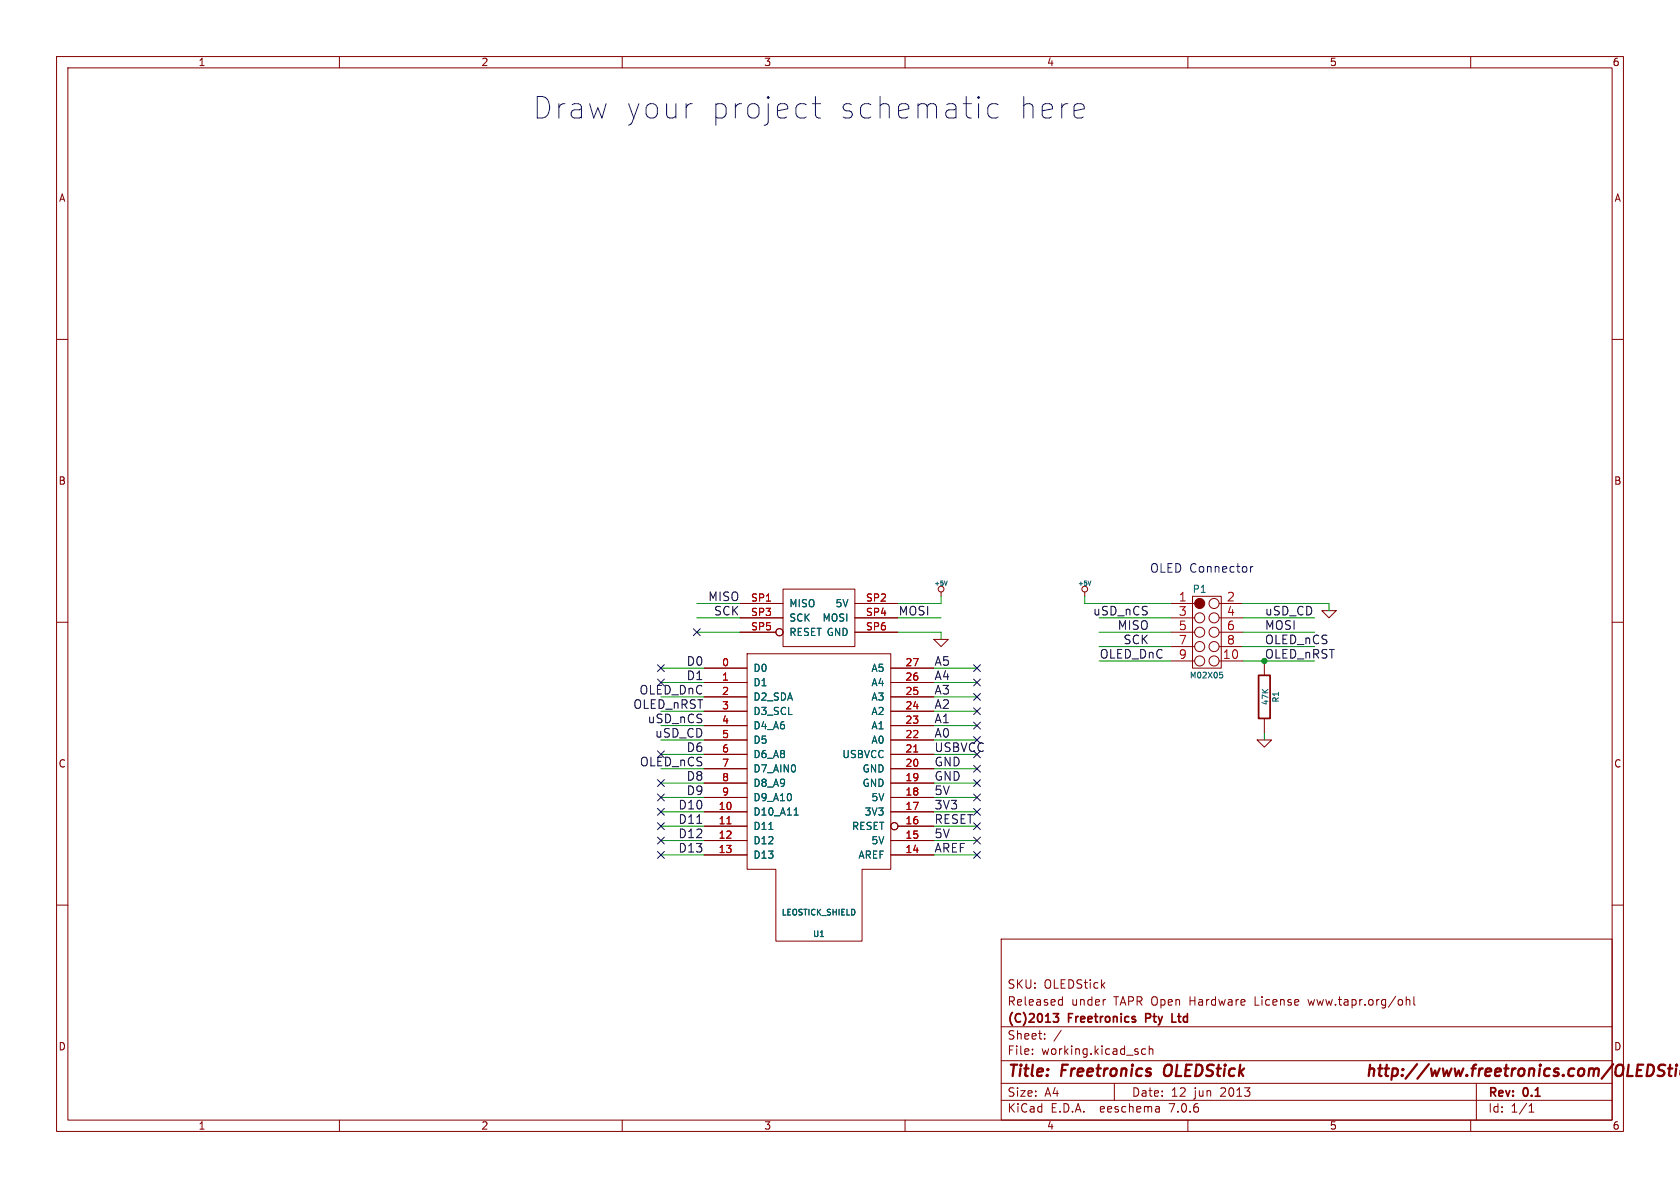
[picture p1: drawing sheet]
(kicad_sch (version 20230121) (generator eeschema)

 (paper "A4")

 (title_block
  (title "Freetronics OLEDStick              http://www.freetronics.com/OLEDStick")
  (date "12 jun 2013")
  (rev "0.1")
  (company "(C)2013 Freetronics Pty Ltd")
  (comment 1 "Released under TAPR Open Hardware License www.tapr.org/ohl")
  (comment 2 "SKU: OLEDStick"))

 (lib_symbols
  (symbol "OLEDStick-rescue:+5V" (power) (pin_names (offset 1.016)) (in_bom yes) (on_board yes)
   (property "Reference" "#PWR" (at 0 2.286 0) (effects (font (size 0.508 0.508)) hide))
   (property "Value" "+5V" (at 0 2.286 0) (effects (font (size 0.762 0.762))))
   (property "Footprint" "" (at 0 0 0) (effects (font (size 1.524 1.524))))
   (property "Datasheet" "" (at 0 0 0) (effects (font (size 1.524 1.524))))
   (symbol "+5V_0_0"
    (pin power_in line (at 0 0 90) (length 0) hide (name "+5V" (effects (font (size 0.508 0.508)))) (number "1" (effects (font (size 0.508 0.508))))))
   (symbol "+5V_0_1"
    (polyline (pts (xy 0 0) (xy 0 0.762) (xy 0 0.762) (xy 0 0.762)) (stroke (width 0) (type solid)) (fill (type none)))
    (circle (center 0 1.27) (radius 0.508) (stroke (width 0) (type solid)) (fill (type none)))))
  (symbol "OLEDStick-rescue:GND" (power) (pin_names (offset 0)) (in_bom yes) (on_board yes)
   (property "Reference" "#PWR" (at 0 0 0) (effects (font (size 0.762 0.762)) hide))
   (property "Value" "GND" (at 0 -1.778 0) (effects (font (size 0.762 0.762)) hide))
   (property "Footprint" "" (at 0 0 0) (effects (font (size 1.524 1.524))))
   (property "Datasheet" "" (at 0 0 0) (effects (font (size 1.524 1.524))))
   (symbol "GND_0_1"
    (polyline (pts (xy -1.27 0) (xy 0 -1.27) (xy 1.27 0) (xy -1.27 0)) (stroke (width 0) (type solid)) (fill (type none))))
   (symbol "GND_1_1"
    (pin power_in line (at 0 0 90) (length 0) hide (name "GND" (effects (font (size 0.762 0.762)))) (number "1" (effects (font (size 0.762 0.762)))))))
  (symbol "OLEDStick-rescue:LEOSTICK_SHIELD" (pin_names (offset 1.016)) (in_bom yes) (on_board yes)
   (property "Reference" "U" (at 0 -31.75 0) (effects (font (size 1.016 1.016))))
   (property "Value" "LEOSTICK_SHIELD" (at 0 -27.94 0) (effects (font (size 1.016 1.016))))
   (property "Footprint" "" (at 1.27 -29.21 0) (effects (font (size 1.524 1.524))))
   (property "Datasheet" "" (at 1.27 -29.21 0) (effects (font (size 1.524 1.524))))
   (symbol "LEOSTICK_SHIELD_0_1"
    (rectangle (start -6.35 29.21) (end 6.35 19.05) (stroke (width 0) (type solid)) (fill (type none)))
    (polyline (pts (xy -12.7 17.78) (xy -12.7 -20.32) (xy -7.62 -20.32) (xy -7.62 -30.48) (xy -7.62 -33.02) (xy 7.62 -33.02) (xy 7.62 -20.32) (xy 12.7 -20.32) (xy 12.7 17.78) (xy -12.7 17.78)) (stroke (width 0) (type solid)) (fill (type none))))
   (symbol "LEOSTICK_SHIELD_1_1"
    (pin bidirectional line (at -20.32 15.24 0) (length 7.62) (name "D0" (effects (font (size 1.27 1.27)))) (number "0" (effects (font (size 1.27 1.27)))))
    (pin bidirectional line (at -20.32 12.7 0) (length 7.62) (name "D1" (effects (font (size 1.27 1.27)))) (number "1" (effects (font (size 1.27 1.27)))))
    (pin bidirectional line (at -20.32 -10.16 0) (length 7.62) (name "D10_A11" (effects (font (size 1.27 1.27)))) (number "10" (effects (font (size 1.27 1.27)))))
    (pin bidirectional line (at -20.32 -12.7 0) (length 7.62) (name "D11" (effects (font (size 1.27 1.27)))) (number "11" (effects (font (size 1.27 1.27)))))
    (pin bidirectional line (at -20.32 -15.24 0) (length 7.62) (name "D12" (effects (font (size 1.27 1.27)))) (number "12" (effects (font (size 1.27 1.27)))))
    (pin bidirectional line (at -20.32 -17.78 0) (length 7.62) (name "D13" (effects (font (size 1.27 1.27)))) (number "13" (effects (font (size 1.27 1.27)))))
    (pin input line (at 20.32 -17.78 180) (length 7.62) (name "AREF" (effects (font (size 1.27 1.27)))) (number "14" (effects (font (size 1.27 1.27)))))
    (pin power_out line (at 20.32 -15.24 180) (length 7.62) (name "5V" (effects (font (size 1.27 1.27)))) (number "15" (effects (font (size 1.27 1.27)))))
    (pin input inverted (at 20.32 -12.7 180) (length 7.62) (name "RESET" (effects (font (size 1.27 1.27)))) (number "16" (effects (font (size 1.27 1.27)))))
    (pin power_out line (at 20.32 -10.16 180) (length 7.62) (name "3V3" (effects (font (size 1.27 1.27)))) (number "17" (effects (font (size 1.27 1.27)))))
    (pin power_out line (at 20.32 -7.62 180) (length 7.62) (name "5V" (effects (font (size 1.27 1.27)))) (number "18" (effects (font (size 1.27 1.27)))))
    (pin power_out line (at 20.32 -5.08 180) (length 7.62) (name "GND" (effects (font (size 1.27 1.27)))) (number "19" (effects (font (size 1.27 1.27)))))
    (pin bidirectional line (at -20.32 10.16 0) (length 7.62) (name "D2_SDA" (effects (font (size 1.27 1.27)))) (number "2" (effects (font (size 1.27 1.27)))))
    (pin power_out line (at 20.32 -2.54 180) (length 7.62) (name "GND" (effects (font (size 1.27 1.27)))) (number "20" (effects (font (size 1.27 1.27)))))
    (pin power_in line (at 20.32 0 180) (length 7.62) (name "USBVCC" (effects (font (size 1.27 1.27)))) (number "21" (effects (font (size 1.27 1.27)))))
    (pin bidirectional line (at 20.32 2.54 180) (length 7.62) (name "A0" (effects (font (size 1.27 1.27)))) (number "22" (effects (font (size 1.27 1.27)))))
    (pin bidirectional line (at 20.32 5.08 180) (length 7.62) (name "A1" (effects (font (size 1.27 1.27)))) (number "23" (effects (font (size 1.27 1.27)))))
    (pin input line (at 20.32 7.62 180) (length 7.62) (name "A2" (effects (font (size 1.27 1.27)))) (number "24" (effects (font (size 1.27 1.27)))))
    (pin bidirectional line (at 20.32 10.16 180) (length 7.62) (name "A3" (effects (font (size 1.27 1.27)))) (number "25" (effects (font (size 1.27 1.27)))))
    (pin bidirectional line (at 20.32 12.7 180) (length 7.62) (name "A4" (effects (font (size 1.27 1.27)))) (number "26" (effects (font (size 1.27 1.27)))))
    (pin bidirectional line (at 20.32 15.24 180) (length 7.62) (name "A5" (effects (font (size 1.27 1.27)))) (number "27" (effects (font (size 1.27 1.27)))))
    (pin bidirectional line (at -20.32 7.62 0) (length 7.62) (name "D3_SCL" (effects (font (size 1.27 1.27)))) (number "3" (effects (font (size 1.27 1.27)))))
    (pin bidirectional line (at -20.32 5.08 0) (length 7.62) (name "D4_A6" (effects (font (size 1.27 1.27)))) (number "4" (effects (font (size 1.27 1.27)))))
    (pin bidirectional line (at -20.32 2.54 0) (length 7.62) (name "D5" (effects (font (size 1.27 1.27)))) (number "5" (effects (font (size 1.27 1.27)))))
    (pin bidirectional line (at -20.32 0 0) (length 7.62) (name "D6_A8" (effects (font (size 1.27 1.27)))) (number "6" (effects (font (size 1.27 1.27)))))
    (pin bidirectional line (at -20.32 -2.54 0) (length 7.62) (name "D7_AIN0" (effects (font (size 1.27 1.27)))) (number "7" (effects (font (size 1.27 1.27)))))
    (pin bidirectional line (at -20.32 -5.08 0) (length 7.62) (name "D8_A9" (effects (font (size 1.27 1.27)))) (number "8" (effects (font (size 1.27 1.27)))))
    (pin bidirectional line (at -20.32 -7.62 0) (length 7.62) (name "D9_A10" (effects (font (size 1.27 1.27)))) (number "9" (effects (font (size 1.27 1.27)))))
    (pin input line (at -13.97 26.67 0) (length 7.62) (name "MISO" (effects (font (size 1.27 1.27)))) (number "SP1" (effects (font (size 1.27 1.27)))))
    (pin power_out line (at 13.97 26.67 180) (length 7.62) (name "5V" (effects (font (size 1.27 1.27)))) (number "SP2" (effects (font (size 1.27 1.27)))))
    (pin output line (at -13.97 24.13 0) (length 7.62) (name "SCK" (effects (font (size 1.27 1.27)))) (number "SP3" (effects (font (size 1.27 1.27)))))
    (pin output line (at 13.97 24.13 180) (length 7.62) (name "MOSI" (effects (font (size 1.27 1.27)))) (number "SP4" (effects (font (size 1.27 1.27)))))
    (pin input inverted (at -13.97 21.59 0) (length 7.62) (name "RESET" (effects (font (size 1.27 1.27)))) (number "SP5" (effects (font (size 1.27 1.27)))))
    (pin power_out line (at 13.97 21.59 180) (length 7.62) (name "GND" (effects (font (size 1.27 1.27)))) (number "SP6" (effects (font (size 1.27 1.27)))))))
  (symbol "OLEDStick-rescue:M02X05" (pin_names (offset 0.762) hide) (in_bom yes) (on_board yes)
   (property "Reference" "JP" (at -2.54 2.54 0) (effects (font (size 1.27 1.27))))
   (property "Value" "M02X05" (at -1.27 -12.7 0) (effects (font (size 1.016 1.016))))
   (property "Footprint" "" (at 0 0 0) (effects (font (size 1.524 1.524))))
   (property "Datasheet" "" (at 0 0 0) (effects (font (size 1.524 1.524))))
   (symbol "M02X05_0_1"
    (circle (center -2.54 -7.62) (radius 0.889) (stroke (width 0) (type solid)) (fill (type none)))
    (circle (center -2.54 -5.08) (radius 0.889) (stroke (width 0) (type solid)) (fill (type none)))
    (circle (center -2.54 0) (radius 0.889) (stroke (width 0) (type solid)) (fill (type outline)))
    (circle (center 0 -7.62) (radius 0.889) (stroke (width 0) (type solid)) (fill (type none)))
    (circle (center 0 -5.08) (radius 0.889) (stroke (width 0) (type solid)) (fill (type none)))
    (polyline (pts (xy -3.81 1.27) (xy 1.27 1.27) (xy 1.27 -11.43) (xy -3.81 -11.43) (xy -3.81 1.27)) (stroke (width 0) (type solid)) (fill (type none)))
    (circle (center 0 0) (radius 0.889) (stroke (width 0) (type solid)) (fill (type none)))
    (pin passive line (at -7.62 0 0) (length 4.191) (name "1" (effects (font (size 1.524 1.524)))) (number "1" (effects (font (size 1.524 1.524)))))
    (pin passive line (at 5.08 -10.16 180) (length 4.191) (name "10" (effects (font (size 1.524 1.524)))) (number "10" (effects (font (size 1.524 1.524)))))
    (pin passive line (at 5.08 0 180) (length 4.191) (name "2" (effects (font (size 1.524 1.524)))) (number "2" (effects (font (size 1.524 1.524)))))
    (pin passive line (at -7.62 -2.54 0) (length 4.191) (name "3" (effects (font (size 1.524 1.524)))) (number "3" (effects (font (size 1.524 1.524)))))
    (pin passive line (at 5.08 -2.54 180) (length 4.191) (name "4" (effects (font (size 1.524 1.524)))) (number "4" (effects (font (size 1.524 1.524)))))
    (pin passive line (at -7.62 -5.08 0) (length 4.191) (name "5" (effects (font (size 1.524 1.524)))) (number "5" (effects (font (size 1.524 1.524)))))
    (pin passive line (at 5.08 -5.08 180) (length 4.191) (name "6" (effects (font (size 1.524 1.524)))) (number "6" (effects (font (size 1.524 1.524)))))
    (pin passive line (at -7.62 -7.62 0) (length 4.191) (name "7" (effects (font (size 1.524 1.524)))) (number "7" (effects (font (size 1.524 1.524)))))
    (pin passive line (at 5.08 -7.62 180) (length 4.191) (name "8" (effects (font (size 1.524 1.524)))) (number "8" (effects (font (size 1.524 1.524)))))
    (pin passive line (at -7.62 -10.16 0) (length 4.191) (name "9" (effects (font (size 1.524 1.524)))) (number "9" (effects (font (size 1.524 1.524))))))
   (symbol "M02X05_1_1"
    (circle (center -2.54 -10.16) (radius 0.889) (stroke (width 0) (type solid)) (fill (type none)))
    (circle (center -2.54 -2.54) (radius 0.889) (stroke (width 0) (type solid)) (fill (type none)))
    (circle (center 0 -10.16) (radius 0.889) (stroke (width 0) (type solid)) (fill (type none)))
    (circle (center 0 -2.54) (radius 0.889) (stroke (width 0) (type solid)) (fill (type none)))))
  (symbol "OLEDStick-rescue:R" (pin_numbers hide) (pin_names (offset 0)) (in_bom yes) (on_board yes)
   (property "Reference" "R" (at 2.032 0 90) (effects (font (size 1.016 1.016))))
   (property "Value" "R" (at 0.1778 0.0254 90) (effects (font (size 1.016 1.016))))
   (property "Footprint" "" (at -1.778 0 90) (effects (font (size 0.762 0.762))))
   (property "Datasheet" "" (at 0 0 0) (effects (font (size 0.762 0.762))))
   (symbol "R_0_1"
    (rectangle (start -1.016 3.81) (end 1.016 -3.81) (stroke (width 0.3048) (type solid)) (fill (type none))))
   (symbol "R_1_1"
    (pin passive line (at 0 6.35 270) (length 2.54) (name "~" (effects (font (size 1.524 1.524)))) (number "1" (effects (font (size 1.524 1.524)))))
    (pin passive line (at 0 -6.35 90) (length 2.54) (name "~" (effects (font (size 1.524 1.524)))) (number "2" (effects (font (size 1.524 1.524))))))))

 (junction (at 223.52 116.84) (diameter 0) (color 0 0 0 0))

 (no_connect (at 123.19 111.76))
 (no_connect (at 172.72 148.59))
 (no_connect (at 172.72 120.65))
 (no_connect (at 116.84 140.97))
 (no_connect (at 172.72 146.05))
 (no_connect (at 172.72 125.73))
 (no_connect (at 172.72 140.97))
 (no_connect (at 116.84 143.51))
 (no_connect (at 116.84 148.59))
 (no_connect (at 172.72 118.11))
 (no_connect (at 172.72 130.81))
 (no_connect (at 172.72 151.13))
 (no_connect (at 172.72 143.51))
 (no_connect (at 172.72 128.27))
 (no_connect (at 116.84 138.43))
 (no_connect (at 116.84 133.35))
 (no_connect (at 172.72 135.89))
 (no_connect (at 116.84 151.13))
 (no_connect (at 116.84 118.11))
 (no_connect (at 172.72 123.19))
 (no_connect (at 172.72 138.43))
 (no_connect (at 116.84 146.05))
 (no_connect (at 116.84 120.65))
 (no_connect (at 172.72 133.35))

 (wire (pts (xy 124.46 128.27) (xy 116.84 128.27)) (stroke (width 0) (type default)))
 (wire (pts (xy 191.77 106.68) (xy 207.01 106.68)) (stroke (width 0) (type default)))
 (wire (pts (xy 165.1 133.35) (xy 172.72 133.35)) (stroke (width 0) (type default)))
 (wire (pts (xy 223.52 116.84) (xy 232.41 116.84)) (stroke (width 0) (type default)))
 (wire (pts (xy 158.75 109.22) (xy 166.37 109.22)) (stroke (width 0) (type default)))
 (wire (pts (xy 124.46 125.73) (xy 116.84 125.73)) (stroke (width 0) (type default)))
 (wire (pts (xy 219.71 116.84) (xy 223.52 116.84)) (stroke (width 0) (type default)))
 (wire (pts (xy 166.37 106.68) (xy 166.37 105.41)) (stroke (width 0) (type default)))
 (wire (pts (xy 165.1 138.43) (xy 172.72 138.43)) (stroke (width 0) (type default)))
 (wire (pts (xy 130.81 106.68) (xy 123.19 106.68)) (stroke (width 0) (type default)))
 (wire (pts (xy 124.46 130.81) (xy 116.84 130.81)) (stroke (width 0) (type default)))
 (wire (pts (xy 194.31 114.3) (xy 207.01 114.3)) (stroke (width 0) (type default)))
 (wire (pts (xy 130.81 111.76) (xy 123.19 111.76)) (stroke (width 0) (type default)))
 (wire (pts (xy 124.46 120.65) (xy 116.84 120.65)) (stroke (width 0) (type default)))
 (wire (pts (xy 130.81 109.22) (xy 123.19 109.22)) (stroke (width 0) (type default)))
 (wire (pts (xy 223.52 130.81) (xy 223.52 129.54)) (stroke (width 0) (type default)))
 (wire (pts (xy 165.1 120.65) (xy 172.72 120.65)) (stroke (width 0) (type default)))
 (wire (pts (xy 124.46 148.59) (xy 116.84 148.59)) (stroke (width 0) (type default)))
 (wire (pts (xy 219.71 106.68) (xy 234.95 106.68)) (stroke (width 0) (type default)))
 (wire (pts (xy 124.46 118.11) (xy 116.84 118.11)) (stroke (width 0) (type default)))
 (wire (pts (xy 194.31 111.76) (xy 207.01 111.76)) (stroke (width 0) (type default)))
 (wire (pts (xy 124.46 123.19) (xy 116.84 123.19)) (stroke (width 0) (type default)))
 (wire (pts (xy 124.46 135.89) (xy 116.84 135.89)) (stroke (width 0) (type default)))
 (wire (pts (xy 165.1 140.97) (xy 172.72 140.97)) (stroke (width 0) (type default)))
 (wire (pts (xy 158.75 111.76) (xy 166.37 111.76)) (stroke (width 0) (type default)))
 (wire (pts (xy 219.71 111.76) (xy 232.41 111.76)) (stroke (width 0) (type default)))
 (wire (pts (xy 165.1 123.19) (xy 172.72 123.19)) (stroke (width 0) (type default)))
 (wire (pts (xy 165.1 128.27) (xy 172.72 128.27)) (stroke (width 0) (type default)))
 (wire (pts (xy 165.1 146.05) (xy 172.72 146.05)) (stroke (width 0) (type default)))
 (wire (pts (xy 194.31 109.22) (xy 207.01 109.22)) (stroke (width 0) (type default)))
 (wire (pts (xy 166.37 111.76) (xy 166.37 113.03)) (stroke (width 0) (type default)))
 (wire (pts (xy 124.46 151.13) (xy 116.84 151.13)) (stroke (width 0) (type default)))
 (wire (pts (xy 234.95 106.68) (xy 234.95 107.95)) (stroke (width 0) (type default)))
 (wire (pts (xy 191.77 105.41) (xy 191.77 106.68)) (stroke (width 0) (type default)))
 (wire (pts (xy 124.46 138.43) (xy 116.84 138.43)) (stroke (width 0) (type default)))
 (wire (pts (xy 165.1 143.51) (xy 172.72 143.51)) (stroke (width 0) (type default)))
 (wire (pts (xy 165.1 125.73) (xy 172.72 125.73)) (stroke (width 0) (type default)))
 (wire (pts (xy 165.1 118.11) (xy 172.72 118.11)) (stroke (width 0) (type default)))
 (wire (pts (xy 165.1 148.59) (xy 172.72 148.59)) (stroke (width 0) (type default)))
 (wire (pts (xy 219.71 109.22) (xy 232.41 109.22)) (stroke (width 0) (type default)))
 (wire (pts (xy 165.1 151.13) (xy 172.72 151.13)) (stroke (width 0) (type default)))
 (wire (pts (xy 165.1 130.81) (xy 172.72 130.81)) (stroke (width 0) (type default)))
 (wire (pts (xy 124.46 140.97) (xy 116.84 140.97)) (stroke (width 0) (type default)))
 (wire (pts (xy 124.46 143.51) (xy 116.84 143.51)) (stroke (width 0) (type default)))
 (wire (pts (xy 166.37 106.68) (xy 158.75 106.68)) (stroke (width 0) (type default)))
 (wire (pts (xy 124.46 133.35) (xy 116.84 133.35)) (stroke (width 0) (type default)))
 (wire (pts (xy 124.46 146.05) (xy 116.84 146.05)) (stroke (width 0) (type default)))
 (wire (pts (xy 165.1 135.89) (xy 172.72 135.89)) (stroke (width 0) (type default)))
 (wire (pts (xy 194.31 116.84) (xy 207.01 116.84)) (stroke (width 0) (type default)))
 (wire (pts (xy 219.71 114.3) (xy 232.41 114.3)) (stroke (width 0) (type default)))

 (text "OLED Connector" (at 203.2 101.6 0) (effects (font (size 1.524 1.524)) (justify left bottom)))
 (text "Draw your project schematic here" (at 93.98 21.59 0) (effects (font (size 3.81 3.81)) (justify left bottom)))

 (label "D9" (at 124.46 140.97 180) (effects (font (size 1.524 1.524)) (justify right bottom)))
 (label "D0" (at 124.46 118.11 180) (effects (font (size 1.524 1.524)) (justify right bottom)))
 (label "D6" (at 124.46 133.35 180) (effects (font (size 1.524 1.524)) (justify right bottom)))
 (label "D8" (at 124.46 138.43 180) (effects (font (size 1.524 1.524)) (justify right bottom)))
 (label "SCK" (at 130.81 109.22 180) (effects (font (size 1.524 1.524)) (justify right bottom)))
 (label "AREF" (at 165.1 151.13 0) (effects (font (size 1.524 1.524)) (justify left bottom)))
 (label "3V3" (at 165.1 143.51 0) (effects (font (size 1.524 1.524)) (justify left bottom)))
 (label "OLED_nCS" (at 223.52 114.3 0) (effects (font (size 1.524 1.524)) (justify left bottom)))
 (label "5V" (at 165.1 140.97 0) (effects (font (size 1.524 1.524)) (justify left bottom)))
 (label "GND" (at 165.1 138.43 0) (effects (font (size 1.524 1.524)) (justify left bottom)))
 (label "D13" (at 124.46 151.13 180) (effects (font (size 1.524 1.524)) (justify right bottom)))
 (label "uSD_CD" (at 124.46 130.81 180) (effects (font (size 1.524 1.524)) (justify right bottom)))
 (label "RESET" (at 165.1 146.05 0) (effects (font (size 1.524 1.524)) (justify left bottom)))
 (label "MOSI" (at 158.75 109.22 0) (effects (font (size 1.524 1.524)) (justify left bottom)))
 (label "OLED_nRST" (at 124.46 125.73 180) (effects (font (size 1.524 1.524)) (justify right bottom)))
 (label "D1" (at 124.46 120.65 180) (effects (font (size 1.524 1.524)) (justify right bottom)))
 (label "MOSI" (at 223.52 111.76 0) (effects (font (size 1.524 1.524)) (justify left bottom)))
 (label "A1" (at 165.1 128.27 0) (effects (font (size 1.524 1.524)) (justify left bottom)))
 (label "A3" (at 165.1 123.19 0) (effects (font (size 1.524 1.524)) (justify left bottom)))
 (label "MISO" (at 203.2 111.76 180) (effects (font (size 1.524 1.524)) (justify right bottom)))
 (label "5V" (at 165.1 148.59 0) (effects (font (size 1.524 1.524)) (justify left bottom)))
 (label "uSD_CD" (at 223.52 109.22 0) (effects (font (size 1.524 1.524)) (justify left bottom)))
 (label "A4" (at 165.1 120.65 0) (effects (font (size 1.524 1.524)) (justify left bottom)))
 (label "D12" (at 124.46 148.59 180) (effects (font (size 1.524 1.524)) (justify right bottom)))
 (label "uSD_nCS" (at 203.2 109.22 180) (effects (font (size 1.524 1.524)) (justify right bottom)))
 (label "OLED_nCS" (at 124.46 135.89 180) (effects (font (size 1.524 1.524)) (justify right bottom)))
 (label "D11" (at 124.46 146.05 180) (effects (font (size 1.524 1.524)) (justify right bottom)))
 (label "D10" (at 124.46 143.51 180) (effects (font (size 1.524 1.524)) (justify right bottom)))
 (label "OLED_DnC" (at 124.46 123.19 180) (effects (font (size 1.524 1.524)) (justify right bottom)))
 (label "MISO" (at 130.81 106.68 180) (effects (font (size 1.524 1.524)) (justify right bottom)))
 (label "A5" (at 165.1 118.11 0) (effects (font (size 1.524 1.524)) (justify left bottom)))
 (label "GND" (at 165.1 135.89 0) (effects (font (size 1.524 1.524)) (justify left bottom)))
 (label "A2" (at 165.1 125.73 0) (effects (font (size 1.524 1.524)) (justify left bottom)))
 (label "USBVCC" (at 165.1 133.35 0) (effects (font (size 1.524 1.524)) (justify left bottom)))
 (label "OLED_nRST" (at 223.52 116.84 0) (effects (font (size 1.524 1.524)) (justify left bottom)))
 (label "uSD_nCS" (at 124.46 128.27 180) (effects (font (size 1.524 1.524)) (justify right bottom)))
 (label "SCK" (at 203.2 114.3 180) (effects (font (size 1.524 1.524)) (justify right bottom)))
 (label "A0" (at 165.1 130.81 0) (effects (font (size 1.524 1.524)) (justify left bottom)))
 (label "OLED_DnC" (at 194.31 116.84 0) (effects (font (size 1.524 1.524)) (justify left bottom)))

 (symbol (lib_id "OLEDStick-rescue:LEOSTICK_SHIELD") (at 144.78 133.35 0) (unit 1) (in_bom yes) (on_board yes) (dnp no)
  (property "Reference" "U1" (at 144.78 165.1 0) (effects (font (size 1.016 1.016))))
  (property "Value" "LEOSTICK_SHIELD" (at 144.78 161.29 0) (effects (font (size 1.016 1.016))))
  (property "Footprint" "~" (at 146.05 162.56 0) (effects (font (size 1.524 1.524))))
  (property "Datasheet" "~" (at 146.05 162.56 0) (effects (font (size 1.524 1.524)))) (pin "0") (pin "1") (pin "10") (pin "11") (pin "12") (pin "13") (pin "14") (pin "15") (pin "16") (pin "17") (pin "18") (pin "19") (pin "2") (pin "20") (pin "21") (pin "22") (pin "23") (pin "24") (pin "25") (pin "26") (pin "27") (pin "3") (pin "4") (pin "5") (pin "6") (pin "7") (pin "8") (pin "9") (pin "SP1") (pin "SP2") (pin "SP3") (pin "SP4") (pin "SP5") (pin "SP6"))

 (symbol (lib_id "OLEDStick-rescue:+5V") (at 191.77 105.41 0) (unit 1) (in_bom yes) (on_board yes) (dnp no)
  (property "Reference" "#PWR01" (at 191.77 103.124 0) (effects (font (size 0.508 0.508)) hide))
  (property "Value" "+5V" (at 191.77 103.124 0) (effects (font (size 0.762 0.762))))
  (property "Footprint" "" (at 191.77 105.41 0) (effects (font (size 1.524 1.524))))
  (property "Datasheet" "" (at 191.77 105.41 0) (effects (font (size 1.524 1.524)))) (pin "1"))

 (symbol (lib_id "OLEDStick-rescue:GND") (at 166.37 113.03 0) (unit 1) (in_bom yes) (on_board yes) (dnp no)
  (property "Reference" "#PWR02" (at 166.37 113.03 0) (effects (font (size 0.762 0.762)) hide))
  (property "Value" "GND" (at 166.37 114.808 0) (effects (font (size 0.762 0.762)) hide))
  (property "Footprint" "" (at 166.37 113.03 0) (effects (font (size 1.524 1.524))))
  (property "Datasheet" "" (at 166.37 113.03 0) (effects (font (size 1.524 1.524)))) (pin "1"))

 (symbol (lib_id "OLEDStick-rescue:GND") (at 234.95 107.95 0) (mirror y) (unit 1) (in_bom yes) (on_board yes) (dnp no)
  (property "Reference" "#PWR03" (at 234.95 107.95 0) (effects (font (size 0.762 0.762)) hide))
  (property "Value" "GND" (at 234.95 109.728 0) (effects (font (size 0.762 0.762)) hide))
  (property "Footprint" "" (at 234.95 107.95 0) (effects (font (size 1.524 1.524))))
  (property "Datasheet" "" (at 234.95 107.95 0) (effects (font (size 1.524 1.524)))) (pin "1"))

 (symbol (lib_id "OLEDStick-rescue:+5V") (at 166.37 105.41 0) (unit 1) (in_bom yes) (on_board yes) (dnp no)
  (property "Reference" "#PWR04" (at 166.37 103.124 0) (effects (font (size 0.508 0.508)) hide))
  (property "Value" "+5V" (at 166.37 103.124 0) (effects (font (size 0.762 0.762))))
  (property "Footprint" "" (at 166.37 105.41 0) (effects (font (size 1.524 1.524))))
  (property "Datasheet" "" (at 166.37 105.41 0) (effects (font (size 1.524 1.524)))) (pin "1"))

 (symbol (lib_id "OLEDStick-rescue:M02X05") (at 214.63 106.68 0) (unit 1) (in_bom yes) (on_board yes) (dnp no)
  (property "Reference" "P1" (at 212.09 104.14 0) (effects (font (size 1.27 1.27))))
  (property "Value" "M02X05" (at 213.36 119.38 0) (effects (font (size 1.016 1.016))))
  (property "Footprint" "~" (at 214.63 106.68 0) (effects (font (size 1.524 1.524))))
  (property "Datasheet" "~" (at 214.63 106.68 0) (effects (font (size 1.524 1.524)))) (pin "1") (pin "10") (pin "2") (pin "3") (pin "4") (pin "5") (pin "6") (pin "7") (pin "8") (pin "9"))

 (symbol (lib_id "OLEDStick-rescue:R") (at 223.52 123.19 0) (unit 1) (in_bom yes) (on_board yes) (dnp no)
  (property "Reference" "R1" (at 225.552 123.19 90) (effects (font (size 1.016 1.016))))
  (property "Value" "47K" (at 223.6978 123.1646 90) (effects (font (size 1.016 1.016))))
  (property "Footprint" "" (at 221.742 123.19 90) (effects (font (size 0.762 0.762))))
  (property "Datasheet" "" (at 223.52 123.19 0) (effects (font (size 0.762 0.762)))) (pin "1") (pin "2"))

 (symbol (lib_id "OLEDStick-rescue:GND") (at 223.52 130.81 0) (unit 1) (in_bom yes) (on_board yes) (dnp no)
  (property "Reference" "#PWR?" (at 223.52 130.81 0) (effects (font (size 0.762 0.762)) hide))
  (property "Value" "GND" (at 223.52 132.588 0) (effects (font (size 0.762 0.762)) hide))
  (property "Footprint" "" (at 223.52 130.81 0) (effects (font (size 1.524 1.524))))
  (property "Datasheet" "" (at 223.52 130.81 0) (effects (font (size 1.524 1.524)))) (pin "1"))

 (sheet_instances (path "" (page "1"))))
